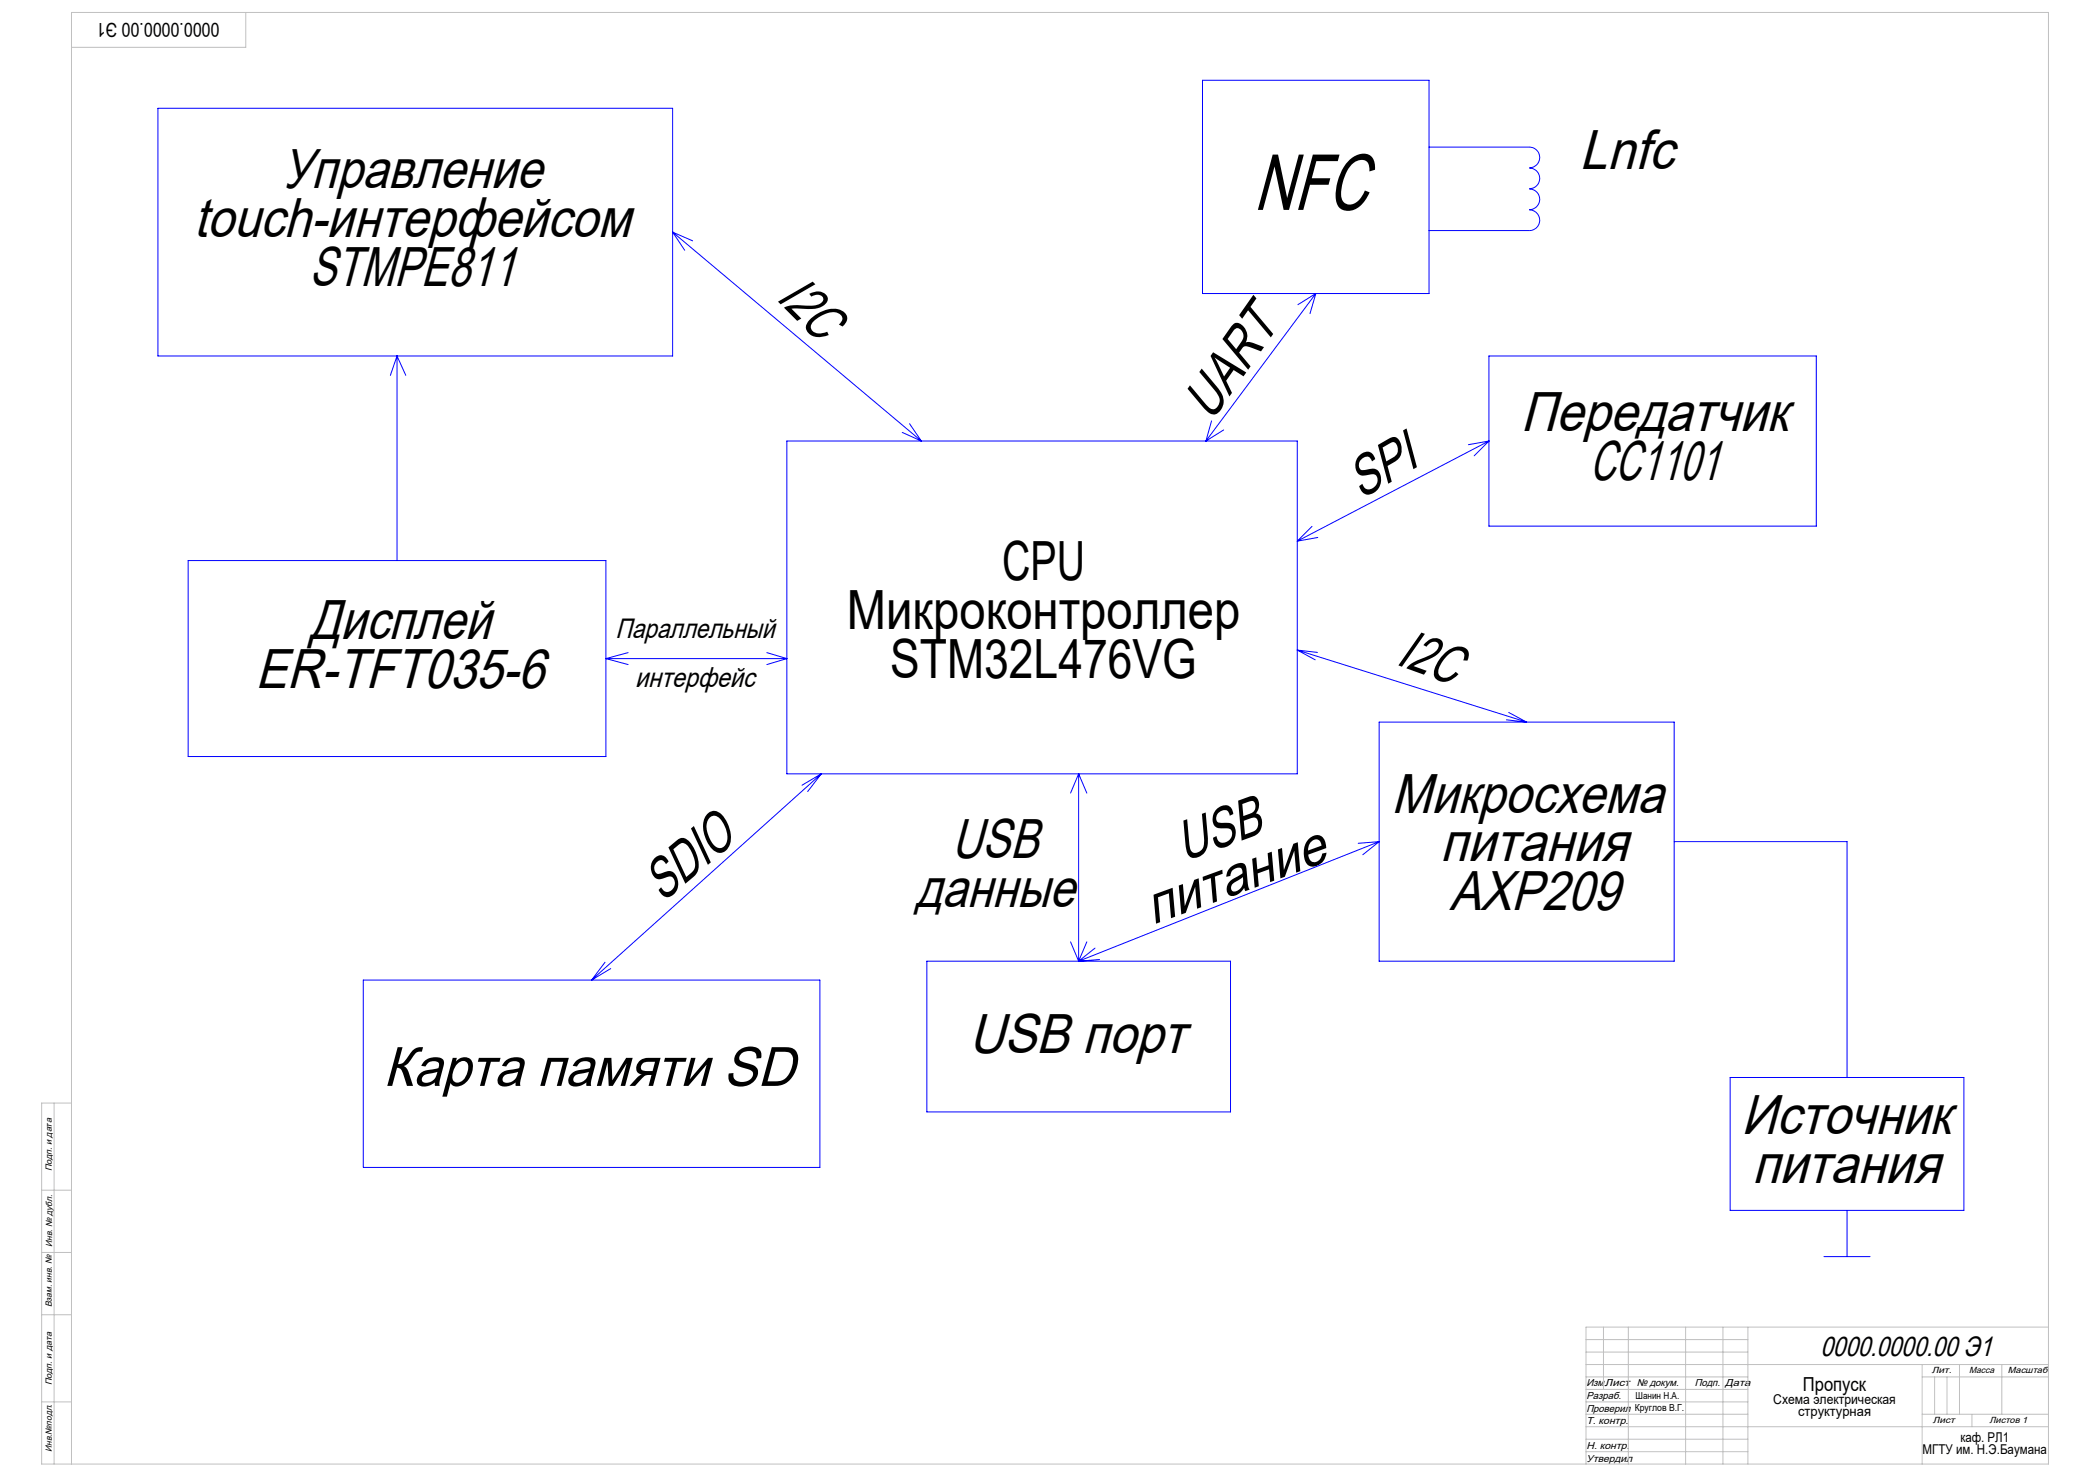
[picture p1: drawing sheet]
<svg xmlns="http://www.w3.org/2000/svg" width="841mm" height="594mm" viewBox="0 0 841 594" stroke-linecap="round" stroke-linejoin="round" font-family="sans-serif">
<g fill="none" stroke="#00f" stroke-width=".4">
<path d="M483 32.2h90.9v85.7h-90.9zM63.4 43.5h206.8v99.5h-206.8zM573.9 59.1h40.3a4.2 4.2 0 0 1 4.2 4.1 4.2 4.2 0 0 1-4.2 4.2M614.2 67.5a4.2 4.2 0 0 1 4.2 4.1 4.2 4.2 0 0 1-4.2 4.2M614.2 75.9a4.2 4.2 0 0 1 4.2 4.1 4.2 4.2 0 0 1-4.2 4.2M270.2 93.2l99.8 83.9M270.2 93.2l8 3.5M270.2 93.2l4.8 7.3M614.2 84.3a4.1 4.1 0 0 1 4.2 4.2 4.1 4.1 0 0 1-4.2 4.1h-40.3M528.5 117.9l-44.2 59.2M528.5 117.9l-7.2 4.5M528.5 117.9l-2.4 8.1"/>
<path d="M159.5 143v82.1M159.5 143l-2.7 7.8M159.5 143l3.5 7.8M598 143h131.5v68.3h-131.5zM316 177.1h205v133.7h-205zM362.4 173.7l7.6 3.4M365.3 170.2l4.7 6.9M486.6 169l-2.3 8.1M491.5 172.7l-7.2 4.4M598 177.1l-77 40.2M598 177.1l-5.9 6M598 177.1l-8.3 1.5"/>
<path d="M526.9 211.4l-5.9 5.9M529.3 215.9l-8.3 1.4M75.6 225.1h167.7v78.7h-167.7zM243.3 264.5h72.7M243.3 264.5l9 2.4M252.3 262.1l-9 2.4M308 262.1l8 2.4M316 264.5l-8 2.4M521 261.1l92.1 28.9M521 261.1l7.2 3.9M521 261.1l8.1 .9M553.9 290h118.5v96h-118.5z"/>
<path d="M605 289.1l8.1 .9M605.9 286.1l7.2 3.9M329.8 310.8l-92.2 82.8M329.8 310.8l-7.7 4.6M329.8 310.8l-5.4 7.1M433.2 310.8v75.2M433.2 310.8l-3.2 7.7M433.2 310.8l3.3 7.7M553.9 338l-120.7 48M553.9 338l-8.4 .7M553.9 338l-6.6 5.3M672.4 338h69.4v94.7"/>
<path d="M430 378.3l3.2 7.7M436.5 378.3l-3.3 7.7M145.9 393.6h183.4v75.3h-183.4zM243 386.5l-5.4 7.1M245.3 389l-7.7 4.6M372.3 386h121.9v60.6h-121.9zM439.8 380.8l-6.6 5.2M441.6 385.4l-8.4 .6M694.9 432.7h93.8v53.4h-93.8zM741.8 486.1v18.6M732.5 504.7h18.6"/>
</g>
<g fill="none" stroke="#c0c0c0" stroke-width=".4">
<path d="M98.7 5v14h-70M21.7 443v145M28.7 443h-12v145h806v-583h-794v583M16.7 478h12M16.7 503h12M16.7 528h12M637 538h65M644 533v25M654 533v55M677 533v55M692 533v55M702 533v55"/>
<path d="M822.7 533h-185.7v55M637 548h185.7M637 543h65M637 553h65M637 558h65M772 553h50.7M772 548v40M777 553v15M782 553v15M787 548v20M804 548v20M16.7 563h12"/>
<path d="M637 563h65M637 568h65M637 573h185.7M637 578h65M772 568h50.7M792 568v5M637 583h65"/>
</g>
<text font-size="32.1" x="503.5" y="84.3">NFC</text>
<g font-size="22.5">
<text x="634.4" y="68">Lnfc</text>
<text x="113.3" y="75.7">Управление</text>
<text x="77.7" y="95.3">touch-интерфейсом</text>
<text x="124.1" y="114.8">STMPE811</text>
<text x="311.4" y="120.1" transform="rotate(45 311.4 120.1)">I2C</text>
<text x="486.5" y="169.6" transform="rotate(-55 486.5 169.6)">UART</text>
<text x="610.8" y="173.1">Передатчик</text>
<text x="638.3" y="192.7">CC1101</text>
<text x="546.6" y="200.6" transform="rotate(-30 546.6 200.6)">SPI</text>
<text x="124.3" y="256.7">Дисплей</text>
<text x="560.2" y="266.7" transform="rotate(20 560.2 266.7)">I2C</text>
<text x="102.6" y="276.3">ER-TFT035-6</text>
<text x="558.9" y="326.4">Микросхема</text>
<text x="382.2" y="344.6">USB</text>
<text x="475.4" y="346.1" transform="rotate(-20 475.4 346.1)">USB</text>
<text x="578.5" y="346">питания</text>
<text x="266.1" y="362.6" transform="rotate(-40 266.1 362.6)">SDIO</text>
<text x="367.7" y="364.2">данные</text>
<text x="582.1" y="365.6">AXP209</text>
<text x="463.1" y="371.4" transform="rotate(-20 463.1 371.4)">питание</text>
<text x="389" y="422.9">USB порт</text>
<text x="153.9" y="436.1">Карта памяти SD</text>
<text x="699.3" y="455.5">Источник</text>
<text x="703.7" y="475.1">питания</text>
</g>
<g font-size="21.7">
<text x="402.5" y="233.1">CPU</text>
<text x="340.1" y="252.7">Микроконтроллер</text>
<text x="357.5" y="272.3">STM32L476VG</text>
</g>
<g font-size="11.2">
<text x="247.2" y="256.4">Параллельный</text>
<text x="255.2" y="276">интерфейс</text>
<text x="731.2" y="544.7">0000.0000.00 Э1</text>
</g>
<g font-size="7.8">
<text x="88.1" y="9.2" transform="rotate(-180 88.1 9.2)">0000.0000.00 Э1</text>
<text x="724.1" y="558.5">Пропуск</text>
</g>
<g font-size="5.4">
<text x="712.2" y="564">Схема электрическая</text>
<text x="722.1" y="568.9">структурная</text>
<text x="787.4" y="579">каф. РЛ1</text>
<text x="772.1" y="583.9">МГТУ им. Н.Э.Баумана</text>
</g>
<g font-size="4">
<text x="637.1" y="556.8">Изм.Лист</text>
<text x="657.3" y="556.7">№ докум.</text>
<text x="680.6" y="556.8">Подп.</text>
<text x="692.9" y="556.8">Дата</text>
<text x="637.2" y="561.9">Разраб.</text>
<text x="637.2" y="566.9">Проверил</text>
<text x="637.1" y="571.9">Т. контр.</text>
<text x="637.2" y="582.1">Н. контр.</text>
<text x="637.2" y="587">Утвердил</text>
</g>
<g font-size="3.9">
<text x="656.9" y="561.9">Шанин Н.А.</text>
<text x="656.6" y="566.7">Круглов В.Г.</text>
</g>
<g font-size="3.6">
<text x="20.9" y="470.5" transform="rotate(-90 20.9 470.5)">Подп. и дата</text>
<text x="21" y="500.7" transform="rotate(-90 21 500.7)">Инв. № дубл.</text>
<text x="20.9" y="525.1" transform="rotate(-90 20.9 525.1)">Взам. инв. №</text>
<text x="775.9" y="551.5">Лит.</text>
<text x="790.9" y="551.5">Масса</text>
<text x="806.4" y="551.3">Масштаб</text>
<text x="20.8" y="556.3" transform="rotate(-90 20.8 556.3)">Подп. и дата</text>
<text x="776.3" y="571.4">Лист</text>
<text x="799" y="571.5">Листов 1</text>
<text x="20.9" y="583.1" transform="rotate(-90 20.9 583.1)">Инв.№подл.</text>
</g>
</svg>
